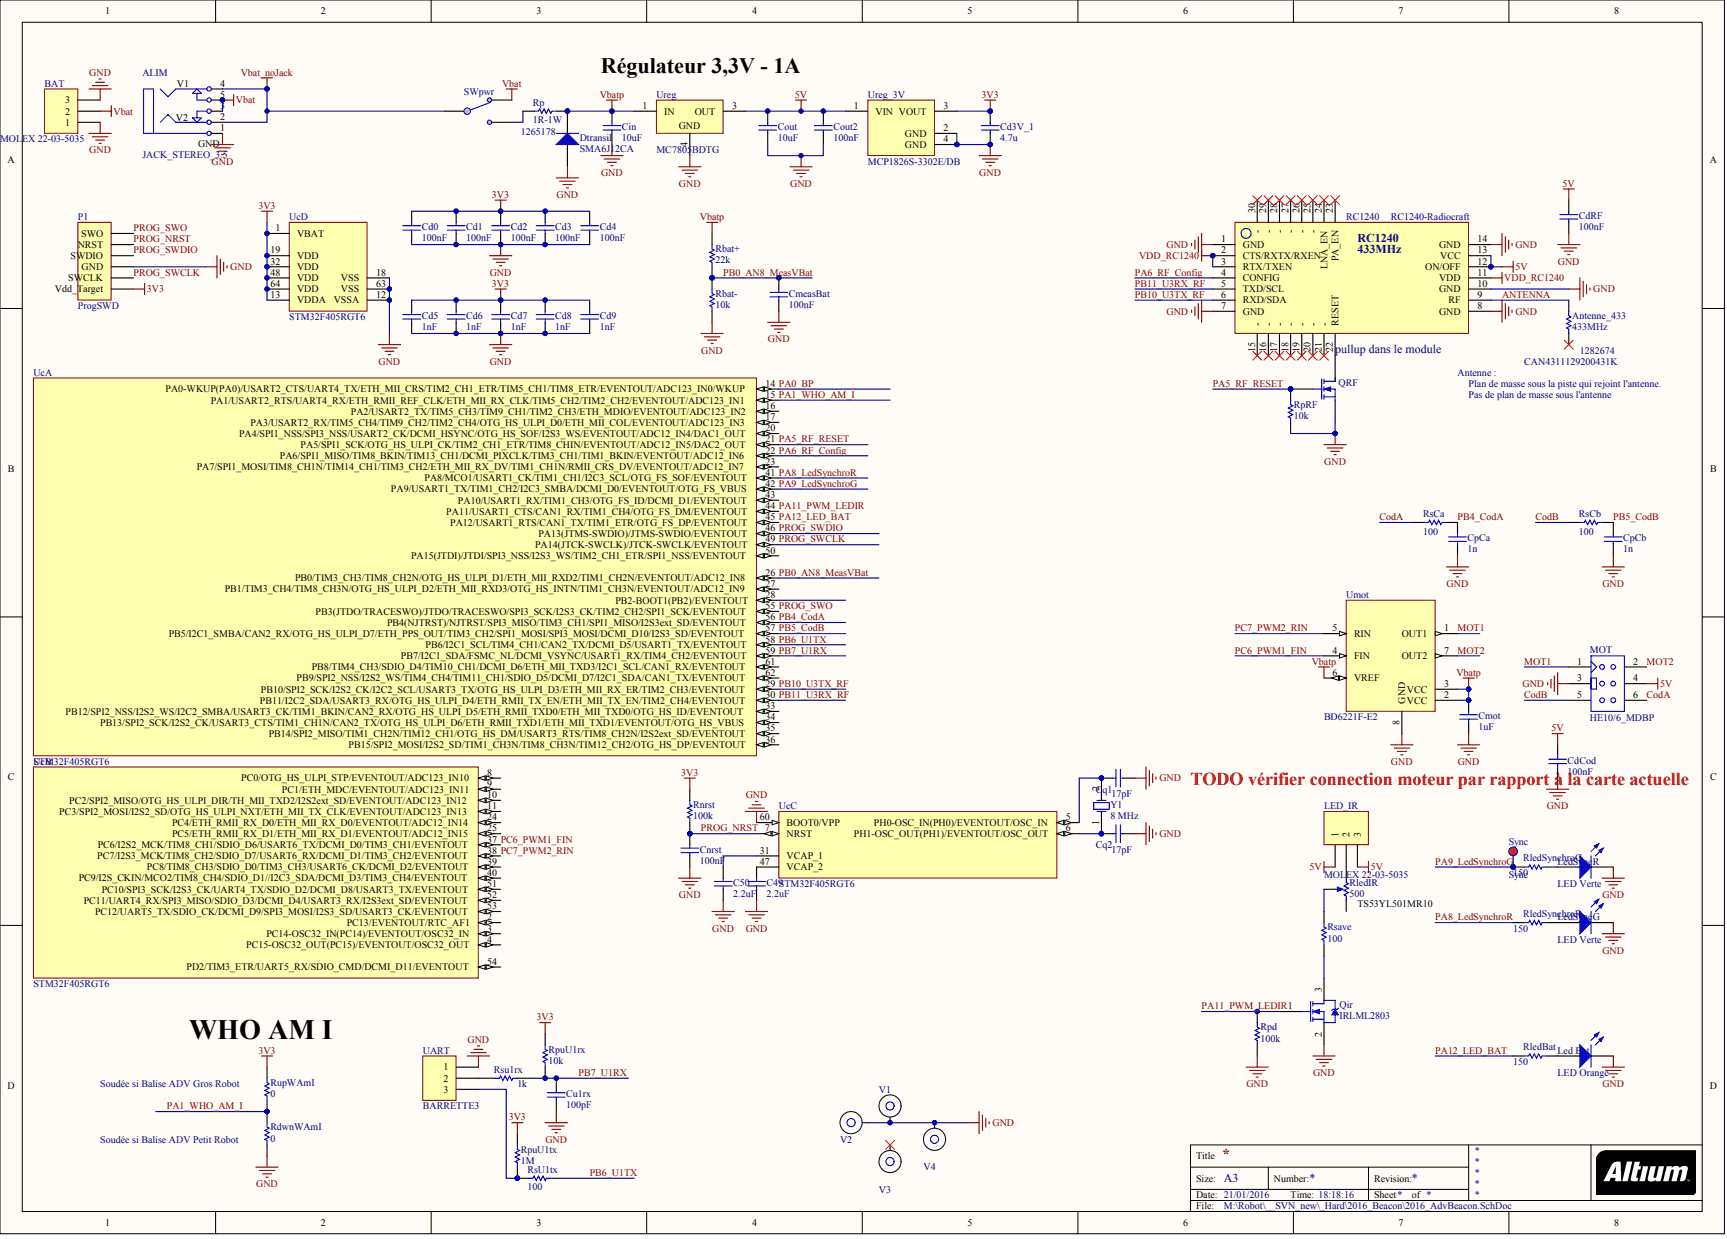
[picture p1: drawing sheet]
# Altium project 2016_AdvBeacon.PRJPCB
1 sheet, 71 parts. Net scope: global (net labels, ports and power ports of the same name join across sheets).
Board file: 2016_AdvBeacon.PCBDOC

## Sheet 2016_AdvBeacon.SchDoc
size A3

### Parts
*  Page Count: 1  Page Size: A  (hidden comment: TitleBlock0)  (graphical)
ALIM  Type: JACK_STEREO_3.5  [EMBASE_JACK_STEREO_3.5 mm]  (hidden comment: EMBASE_JACK_STEREO_3.5mm)
Antenne_433  433MHz  FAR: 1282674  [R1206_N]
BAT  MOLEX 22-03-5035  [MOLEX3_2.5MM]
C49  2.2uF  [C0805_N]
C50  2.2uF  [C0805_N]
Cd0  100nF  [C0805_N]
Cd1  100nF  [C0805_N]
Cd2  100nF  [C0805_N]
Cd3  100nF  [C0805_N]
Cd3V_1  4.7u  [C0805_N]
Cd4  100nF  [C0805_N]
Cd5  1nF  [C0805_N]
Cd6  1nF  [C0805_N]
Cd7  1nF  [C0805_N]
Cd8  1nF  [C0805_N]
Cd9  1nF  [C0805_N]
CdCod  100nF  [C0805_N]
CdRF  100nF  [C0805_N]
Cin  10uF  [C1206_N]
CmeasBat  100nF  [C0805_N]
Cmot  1uF  [C1206_N]
Cnrst  100nF  [C0805_N]
Cout  10uF  [C1206_N]
Cout2  100nF  [C0805_N]
CpCa  1n  [C0805_N]
CpCb  1n  [C0805_N]
Cq1  17pF  [C0805_N]
Cq2  17pF  [C0805_N]
Cu1rx  100pF  [C0805_N]
Dtransil  SMA6J12CA  [DO214AC]
Led_Bat  LED Orange  [LED_sideView_1204]
LED_IR  MOLEX 22-03-5035  [MOLEX3_2.5MM]
LedSyncG  LED Verte  [LED_sideView_1204]
LedSyncR  LED Verte  [LED_sideView_1204]
MOT  Type: HE10/6_MDBP  [HE10/6_M_D_BP]  (hidden comment: HE10/6_MALE_DROIT_BAS PROFIL)
P1  ProgSWD  [HDR1X6]
Qir  IRLML2803  [SOT23_N]
QRF  Transistor MOSFET-N  [SOT23-3N]  (value not drawn)
Rbat+  22k  [R1206_N]
Rbat-  10k  [R1206_N]
RC1240  RC1240-Radiocraft  [RC1240]
RdwnWAmI  0  [R1206_N]
RledBat  150  [R1206_N]
RledIR  500  [TRIMMER_CMS_TS53YL]
RledSynchroG  150  [R1206_N]
RledSynchroR  150  [R1206_N]
Rnrst  100k  [R1206_N]
Rp  1R-1W  FAR: 1265178  [INDUCTANCE_CMS_1812]
Rpd  100k  [R1206_N]
RpRF  10k  [R1206_N]
RpuU1rx  10k  [R1206_N]
RpuU1tx  1M  [R1206_N]
Rsave  100  [R1206_N]
RsCa  100  [R1206_N]
RsCb  100  [R1206_N]
Rsu1rx  1k  [R1206_N]
RsU1tx  100  [R1206_N]
RupWAmI  0  [R1206_N]
SWpwr  SW SPDT- APEM Série 523x  [SW_UNIPOL_DROIT - Ebay - SPDT - 11x6x5]  (value not drawn)
Sync  Sync  [Point Test_D0.9_P0.5mm]
UART  BARRETTE3  [HDR1X3]
Uc  STM32F405RGT6  [TQFP64_V]  (parts A,B,C,D of 4)
Umot  BD6221F-E2  [SO8_N]
Ureg  MC7805BDTG  [369A-13]
Ureg_3V  MCP1826S-3302E/DB  [SOT223-4N]
V1  Entretoise WURTH CMS  [ENTRETOISE_CMS_DOUBLE]  (value not drawn)
V2  Entretoise WURTH CMS  [ENTRETOISE_CMS_DOUBLE]  (value not drawn)
V3  Entretoise WURTH CMS  [ENTRETOISE_CMS_DOUBLE]  (value not drawn)
V4  Entretoise WURTH CMS  [ENTRETOISE_CMS_DOUBLE]  (value not drawn)
Y1  8 MHz  [HC49/4H_SMX]

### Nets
3V3: Cd0.2 Cd1.2 Cd2.2 Cd3.2 Cd3V_1.2 Cd4.2 Cd5.2 Cd6.2 Cd7.2 Cd8.2 Cd9.2 P1.1(Vdd_Target) Rnrst.2 RpuU1rx.2 RpuU1tx.2 RupWAmI.2 Uc.1(VBAT) Uc.13(VDDA) Uc.19(VDD) Uc.32(VDD) Uc.48(VDD) Uc.64(VDD) Ureg_3V.3(VOUT)
5V: CdCod.2 CdRF.2 Cout.2 Cout2.2 LED_IR.1 LED_IR.3 MOT.4 RC1240.12(ON/OFF) RC1240.13(VCC) Ureg.3(OUT) Ureg_3V.1(VIN)
GND: BAT.1 BAT.3 C49.1 C50.1 Cd0.1 Cd1.1 Cd2.1 Cd3.1 Cd3V_1.1 Cd4.1 Cd5.1 Cd6.1 Cd7.1 Cd8.1 Cd9.1 CdCod.1 CdRF.1 Cin.1 CmeasBat.1 Cmot.1 Cnrst.1 Cout.1 Cout2.1 CpCa.2 CpCb.2 Cq1.1 Cq2.1 Cu1rx.1 Dtransil.1(A) Led_Bat.2(K) LedSyncG.2(K) LedSyncR.2(K) MOT.3 P1.3(GND) Qir.2(S) QRF.2(S) Rbat-.2 RC1240.1(GND) RC1240.7(GND) RC1240.8(GND) RC1240.10(GND) RC1240.14(GND) RdwnWAmI.1 Rpd.1 RpRF.2 UART.1 Uc.12(VSSA) Uc.18(VSS) Uc.60(BOOT0/VPP) Uc.63(VSS) Umot.8(GND) Ureg.4(GND) Ureg_3V.2(GND) Ureg_3V.4(GND) V1.1 V2.1 V3.1 V4.1
Vbat: ALIM.3 ALIM.5 BAT.2 SWpwr.NC1
Vbat_noJack: ALIM.2 ALIM.4 SWpwr.COMMON1
Vbatp: Cin.2 Cmot.2 Dtransil.2(K) Rbat+.1 Rp.2 Umot.2(VCC) Umot.3(VCC) Umot.6(VREF) Ureg.1(IN)
VDD_RC1240: RC1240.2(CTS/RXTX/RXEN) RC1240.3(RTX/TXEN) RC1240.11(VDD)
ANTENNA: Antenne_433.1 RC1240.9(RF)
CodA: MOT.6 RsCa.2
CodB: MOT.5 RsCb.2
MOT1: MOT.1 Umot.1(OUT1)
MOT2: MOT.2 Umot.7(OUT2)
PA0_BP: Uc.14(PA0-WKUP(PA0)/USART2_CTS/UART4_TX/ETH_MII_CRS/TIM2_CH1_ETR/TIM5_CH1/TIM8_ETR/EVENTOUT/ADC123_IN0/WKUP)
PA1_WHO_AM_I: RdwnWAmI.2 RupWAmI.1 Uc.15(PA1/USART2_RTS/UART4_RX/ETH_RMII_REF_CLK/ETH_MII_RX_CLK/TIM5_CH2/TIM2_CH2/EVENTOUT/ADC123_IN1)
PA5_RF_RESET: QRF.1(G) RpRF.1 Uc.21(PA5/SPI1_SCK/OTG_HS_ULPI_CK/TIM2_CH1_ETR/TIM8_CHIN/EVENTOUT/ADC12_IN5/DAC2_OUT)
PA6_RF_Config: RC1240.4(CONFIG) Uc.22(PA6/SPI1_MISO/TIM8_BKIN/TIM13_CH1/DCMI_PIXCLK/TIM3_CH1/TIM1_BKIN/EVENTOUT/ADC12_IN6)
PA8_LedSynchroR: RledSynchroR.2 Uc.41(PA8/MCO1/USART1_CK/TIM1_CH1/I2C3_SCL/OTG_FS_SOF/EVENTOUT)
PA9_LedSynchroG: RledSynchroG.2 Sync.1 Uc.42(PA9/USART1_TX/TIM1_CH2/I2C3_SMBA/DCMI_D0/EVENTOUT/OTG_FS_VBUS)
PA11_PWM_LEDIR: Qir.1(G) Rpd.2 Uc.44(PA11/USART1_CTS/CAN1_RX/TIM1_CH4/OTG_FS_DM/EVENTOUT)
PA12_LED_BAT: RledBat.2 Uc.45(PA12/USART1_RTS/CAN1_TX/TIM1_ETR/OTG_FS_DP/EVENTOUT)
PB0_AN8_MeasVBat: CmeasBat.2 Rbat+.2 Rbat-.1 Uc.26(PB0/TIM3_CH3/TIM8_CH2N/OTG_HS_ULPI_D1/ETH_MII_RXD2/TIM1_CH2N/EVENTOUT/ADC12_IN8)
PB4_CodA: CpCa.1 RsCa.1 Uc.56(PB4(NJTRST)/NJTRST/SPI3_MISO/TIM3_CH1/SPI1_MISO/I2S3ext_SD/EVENTOUT)
PB5_CodB: CpCb.1 RsCb.1 Uc.57(PB5/I2C1_SMBA/CAN2_RX/OTG_HS_ULPI_D7/ETH_PPS_OUT/TIM3_CH2/SPI1_MOSI/SPI3_MOSI/DCMI_D10/I2S3_SD/EVENTOUT)
PB6_U1TX: RsU1tx.2 Uc.58(PB6/I2C1_SCL/TIM4_CH1/CAN2_TX/DCMI_D5/USART1_TX/EVENTOUT)
PB7_U1RX: Cu1rx.2 RpuU1rx.1 Rsu1rx.1 Uc.59(PB7/I2C1_SDA/FSMC_NL/DCMI_VSYNC/USART1_RX/TIM4_CH2/EVENTOUT)
PB10_U3TX_RF: RC1240.6(RXD/SDA) Uc.29(PB10/SPI2_SCK/I2S2_CK/I2C2_SCL/USART3_TX/OTG_HS_ULPI_D3/ETH_MII_RX_ER/TIM2_CH3/EVENTOUT)
PB11_U3RX_RF: RC1240.5(TXD/SCL) Uc.30(PB11/I2C2_SDA/USART3_RX/OTG_HS_ULPI_D4/ETH_RMII_TX_EN/ETH_MII_TX_EN/TIM2_CH4/EVENTOUT)
PC6_PWM1_FIN: Uc.37(PC6/I2S2_MCK/TIM8_CH1/SDIO_D6/USART6_TX/DCMI_D0/TIM3_CH1/EVENTOUT) Umot.4(FIN)
PC7_PWM2_RIN: Uc.38(PC7/I2S3_MCK/TIM8_CH2/SDIO_D7/USART6_RX/DCMI_D1/TIM3_CH2/EVENTOUT) Umot.5(RIN)
PROG_NRST: Cnrst.2 P1.5(NRST) Rnrst.1 Uc.7(NRST)
PROG_SWCLK: P1.2(SWCLK) Uc.49(PA14(JTCK-SWCLK)/JTCK-SWCLK/EVENTOUT)
PROG_SWDIO: P1.4(SWDIO) Uc.46(PA13(JTMS-SWDIO)/JTMS-SWDIO/EVENTOUT)
PROG_SWO: P1.6(SWO) Uc.55(PB3(JTDO/TRACESWO)/JTDO/TRACESWO/SPI3_SCK/I2S3_CK/TIM2_CH2/SPI1_SCK/EVENTOUT)
NetC49_2: C49.2 Uc.47(VCAP_2)
NetC50_2: C50.2 Uc.31(VCAP_1)
NetCq1_2: Cq1.2 Uc.5(PH0-OSC_IN(PH0)/EVENTOUT/OSC_IN) Y1.2(OSC2)
NetCq2_2: Cq2.2 Uc.6(PH1-OSC_OUT(PH1)/EVENTOUT/OSC_OUT) Y1.1(OSC1)
NetLed_Bat_1: Led_Bat.1(A) RledBat.1
NetLED_IR_2: LED_IR.2 RledIR.1(TOP)
NetLedSyncG_1: LedSyncG.1(A) RledSynchroR.1
NetLedSyncR_1: LedSyncR.1(A) RledSynchroG.1
NetQir_3: Qir.3(D) Rsave.1
NetQRF_3: QRF.3(D) RC1240.22(RESET)
NetRledIR_2: RledIR.2(TAP) Rsave.2
NetRp_1: Rp.1 SWpwr.NO1
NetRpuU1tx_1: RpuU1tx.1 RsU1tx.1 UART.3
NetRsu1rx_2: Rsu1rx.2 UART.2

Not connected (* = marked no-connect by the designer): ALIM 1; Antenne_433 2*; RC1240 15(-)* 16(-)* 17(-)* 18(-)* 19(-)* 20(-)* 21(-)* 23(PA_EN)* 24(LNA_EN)* 25(-)* 26(-)* 27(-)* 28(-)* 29(-)* 30(-)*; RledIR 3(BOT); Uc 2(PC13/EVENTOUT/RTC_AF1) 3(PC14-OSC32_IN(PC14)/EVENTOUT/OSC32_IN) 4(PC15-OSC32_OUT(PC15)/EVENTOUT/OSC32_OUT) 8(PC0/OTG_HS_ULPI_STP/EVENTOUT/ADC123_IN10) 9(PC1/ETH_MDC/EVENTOUT/ADC123_IN11) 10(PC2/SPI2_MISO/OTG_HS_ULPI_DIR/TH_MII_TXD2/I2S2ext_SD/EVENTOUT/ADC123_IN12) 11(PC3/SPI2_MOSI/I2S2_SD/OTG_HS_ULPI_NXT/ETH_MII_TX_CLK/EVENTOUT/ADC123_IN13) 16(PA2/USART2_TX/TIM5_CH3/TIM9_CH1/TIM2_CH3/ETH_MDIO/EVENTOUT/ADC123_IN2) 17(PA3/USART2_RX/TIM5_CH4/TIM9_CH2/TIM2_CH4/OTG_HS_ULPI_D0/ETH_MII_COL/EVENTOUT/ADC123_IN3) 20(PA4/SPI1_NSS/SPI3_NSS/USART2_CK/DCMI_HSYNC/OTG_HS_SOF/I2S3_WS/EVENTOUT/ADC12_IN4/DAC1_OUT) 23(PA7/SPI1_MOSI/TIM8_CH1N/TIM14_CH1/TIM3_CH2/ETH_MII_RX_DV/TIM1_CH1N/RMII_CRS_DV/EVENTOUT/ADC12_IN7) 24(PC4/ETH_RMII_RX_D0/ETH_MII_RX_D0/EVENTOUT/ADC12_IN14) 25(PC5/ETH_RMII_RX_D1/ETH_MII_RX_D1/EVENTOUT/ADC12_IN15) 27(PB1/TIM3_CH4/TIM8_CH3N/OTG_HS_ULPI_D2/ETH_MII_RXD3/OTG_HS_INTN/TIM1_CH3N/EVENTOUT/ADC12_IN9) 28(PB2-BOOT1(PB2)/EVENTOUT) 33(PB12/SPI2_NSS/I2S2_WS/I2C2_SMBA/USART3_CK/TIM1_BKIN/CAN2_RX/OTG_HS_ULPI_D5/ETH_RMII_TXD0/ETH_MII_TXD0/OTG_HS_ID/EVENTOUT) 34(PB13/SPI2_SCK/I2S2_CK/USART3_CTS/TIM1_CH1N/CAN2_TX/OTG_HS_ULPI_D6/ETH_RMII_TXD1/ETH_MII_TXD1/EVENTOUT/OTG_HS_VBUS) 35(PB14/SPI2_MISO/TIM1_CH2N/TIM12_CH1/OTG_HS_DM/USART3_RTS/TIM8_CH2N/I2S2ext_SD/EVENTOUT) 36(PB15/SPI2_MOSI/I2S2_SD/TIM1_CH3N/TIM8_CH3N/TIM12_CH2/OTG_HS_DP/EVENTOUT) 39(PC8/TIM8_CH3/SDIO_D0/TIM3_CH3/USART6_CK/DCMI_D2/EVENTOUT) 40(PC9/I2S_CKIN/MCO2/TIM8_CH4/SDIO_D1//I2C3_SDA/DCMI_D3/TIM3_CH4/EVENTOUT) 43(PA10/USART1_RX/TIM1_CH3/OTG_FS_ID/DCMI_D1/EVENTOUT) 50(PA15(JTDI)/JTDI/SPI3_NSS/I2S3_WS/TIM2_CH1_ETR/SPI1_NSS/EVENTOUT) 51(PC10/SPI3_SCK/I2S3_CK/UART4_TX/SDIO_D2/DCMI_D8/USART3_TX/EVENTOUT) 52(PC11/UART4_RX/SPI3_MISO/SDIO_D3/DCMI_D4/USART3_RX/I2S3ext_SD/EVENTOUT) 53(PC12/UART5_TX/SDIO_CK/DCMI_D9/SPI3_MOSI/I2S3_SD/USART3_CK/EVENTOUT) 54(PD2/TIM3_ETR/UART5_RX/SDIO_CMD/DCMI_D11/EVENTOUT) 61(PB8/TIM4_CH3/SDIO_D4/TIM10_CH1/DCMI_D6/ETH_MII_TXD3/I2C1_SCL/CAN1_RX/EVENTOUT) 62(PB9/SPI2_NSS/I2S2_WS/TIM4_CH4/TIM11_CH1/SDIO_D5/DCMI_D7/I2C1_SDA/CAN1_TX/EVENTOUT)

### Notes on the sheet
- Régulateur 3,3V - 1A
- (near RC1240) pullup dans le module
- (near RC1240) Antenne :
- Plan de masse sous la piste qui rejoint l'antenne.
- Pas de plan de masse sous l'antenne
- (near CdCod) TODO vérifier connection moteur par rapport à la carte actuelle
- (near RledIR) TS53YL501MR10
- (near RupWAmI) Soudée si Balise ADV Gros Robot
- (near RupWAmI) WHO AM I
- (near RdwnWAmI) Soudée si Balise ADV Petit Robot
